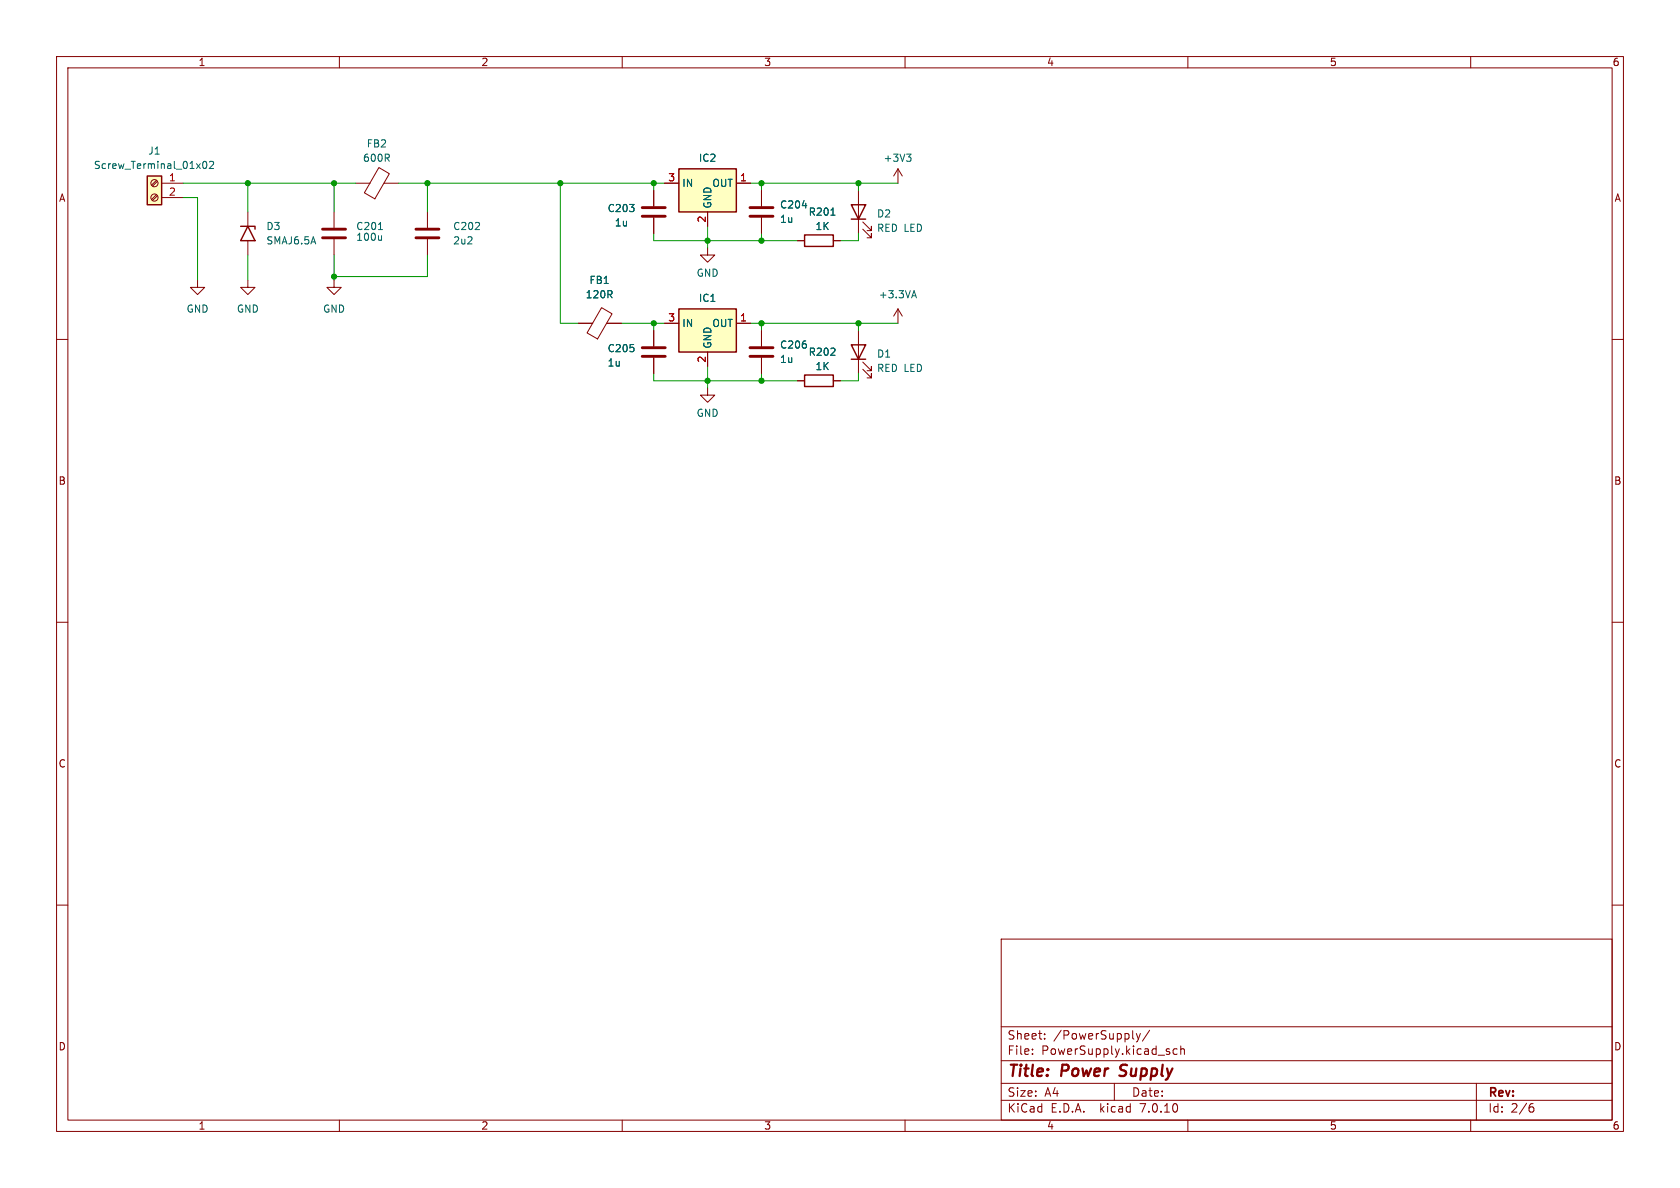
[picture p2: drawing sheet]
<svg xmlns="http://www.w3.org/2000/svg" width="297mm" height="210mm" viewBox="0 0 297 210" stroke-linecap="round" stroke-linejoin="round" font-family="sans-serif">
<g fill="none" stroke="#840000" stroke-width=".18">
<path d="M10 10h277v190h-277zM12 12h273v186h-273zM60 10v2M110 10v2M160 10v2M210 10v2M260 10v2M27.7 34.4l-.9 .9M27.7 31.9l-.9 .8M27.8 34.6l-.8 .8M27.8 32.1l-.8 .8M28.6 32.4h3.8"/>
<path d="M28.6 34.9h3.8M43.8 37.5v2.5M59.1 37.5v2.8M62.9 32.4h2.5M67 29.6l1.8 1.1-2.5 4.5-1.9-1.1zM67.9 32.4h2.6M75.6 37.5v2.8M115.6 33.7v2.7M115.6 38.5v2.8M117.5 32.4h2.5M125.1 37.5v2.5M130.2 32.4h2.5"/>
<path d="M134.6 33.7v2.7M134.6 38.5v2.8M151.8 33.7v7.6M152.5 39.2l1.6 1.6v-.8v.8h-.8M158.7 29.8v2.6M158.7 29.8l-.7 1.3M158.7 29.8l.8 1.3M10 60h2M34.9 49.5v1.3h1.3l-1.3 1.3-1.2-1.3h1.2M43.8 49.5v1.3h1.3l-1.3 1.3-1.3-1.3h1.3M43.8 42.5v2.6M59.1 49.5v1.3h1.2l-1.2 1.3-1.3-1.3h1.3"/>
<path d="M59.1 42.3v2.8M75.6 42.3v2.8M102.2 57.2h2.6M106.3 54.4l1.9 1.1-2.6 4.4-1.8-1zM107.3 57.2h2.6M115.6 58.4v2.8M117.5 57.2h2.5M125.1 43.8v1.3h1.3l-1.3 1.3-1.3-1.3h1.3M130.2 57.2h2.5M134.6 58.4v2.8M141 42.5h1.2M147.3 42.5h1.3"/>
<path d="M151.8 58.4v7.6M152.5 40.5l1.6 1.5v-.7v.7h-.8M158.7 54.6l-.7 1.3M158.7 54.6v2.6M158.7 54.6l.8 1.3M285 60h2M115.6 63.2v2.8M125.1 68.6v1.3h1.3l-1.3 1.2-1.3-1.2h1.3M125.1 62.2v2.6M134.6 63.2v2.8M141 67.3h1.2M147.3 67.3h1.3"/>
<path d="M152.5 65.3l1.6 1.5v-.8v.8h-.8M152.5 64l1.6 1.5v-.7v.7h-.8M10 110h2M285 110h2M10 160h2M285 160h2M177 166h108v32h-108zM60 198v2M110 198v2M160 198v2M177 194.5h108M177 191.5h108"/>
<path d="M177 187.5h108M177 181.5h108M182.5 186.3v.1M182.5 185.5v.1M184.7 183.6v.1M184.7 182.8v.1M197 191.5v3M200.9 182.7l.3 1M201.2 183.7l-.1 .4-.2 .1M201.6 182.7l-.4 1M203.2 182.1l-1.2 2M208.1 185.5l-.4-.1-.3 .3v.4l.1 .2h.6"/>
<path d="M208.7 185.5l.3-.1 .3 .1 .1 .9M208.7 184.9v1.5M210 198v2M260 198v2M261 191.5v6.5M270.6 195.7h.3l.3 .3-.1 .5-.5 .1M271 195.1l-.4 .1"/>
<circle cx="27.3" cy="34.9" r=".63"/>
<circle cx="27.3" cy="32.4" r=".63"/>
</g>
<path d="M197.9 190.1l.3 .1M198.2 188.4l-.1 .4v.2" fill="none" stroke="#840000" stroke-width=".4"/>
<g fill="#ffffc2" stroke="#ffffc2" stroke-width=".18">
<path d="M26 31.1h2.6v5.1h-2.6z"/>
<path d="M120 54.6h10.2v7.6h-10.2z"/>
<path d="M120 29.8h10.2v7.7h-10.2z"/>
</g>
<path d="M26 31.1h2.6v5.1h-2.6zM120 29.8h10.2v7.7h-10.2zM150.5 36.2h2.5l-1.2 2.5zM150.5 38.7h2.5M42.5 40h2.6v.5M43.8 40l1.3 2.5h-2.6zM120 54.6h10.2v7.6h-10.2zM142.2 41.5h5.1v2.1h-5.1zM142.2 66.3h5.1v2h-5.1zM150.5 61h2.5l-1.2 2.5zM150.5 63.5h2.5" fill="none" stroke="#840000" stroke-width=".25"/>
<path d="M36 28.6l.1-.1a.68 .68 0 0 1 .5 .7 .68 .68 0 0 1-.5 .6l-.1-.1-.2-.4zM37 28.6l.5-.1 .3 .4-.8 .9h.8M141.8 36.4h.8M146.9 38h.7M160.3 27.2h.7l-.4 .5M160.8 27.7l.2 .3v.3l-.2 .2M66.9 40.6h.7M67.5 41.6v.9M67.5 42.4l-.2 .1M161.3 52.3h.6M161.6 51.4l.4 1.2" fill="none" stroke="#006464" stroke-width=".18"/>
<path d="M113.5 38.2h4.1M113.5 36.7h4.1M132.6 38.2h4.1M132.6 36.7h4.1M57 42h4.1M57 40.5h4.1M73.5 42h4.1M73.5 40.5h4.1M113.5 63h4.1M113.5 61.5h4.1M132.6 63h4.1M132.6 61.5h4.1" fill="none" stroke="#840000" stroke-width=".51"/>
<g fill="none" stroke="#009600" stroke-width=".18">
<path d="M32.4 32.4h30.5M32.4 34.9h2.5v14.6M43.8 32.4v5.1M59.1 32.4v5.1M70.5 32.4h47M75.6 32.4v5.1M99.1 32.4v24.8h3.1M115.6 32.4v1.3M132.7 32.4h26M134.6 32.4v1.3M151.8 32.4v1.3M43.8 45.1v4.4"/>
<path d="M59.1 45.1v4.4M75.6 45.1v3.8h-16.5M109.9 57.2h7.6M115.6 41.3v1.2h25.4M115.6 57.2v1.2M125.1 40v3.8M132.7 57.2h26M134.6 41.3v1.2M134.6 57.2v1.2M151.8 41.3v1.2h-3.2M151.8 57.2v1.2M115.6 66v1.3h25.4"/>
<path d="M125.1 64.8v3.8M134.6 66v1.3M151.8 66v1.3h-3.2"/>
</g>
<g fill="#009600" stroke="#009600" stroke-width=".18">
<circle cx="134.6" cy="42.5" r=".46"/>
<circle cx="134.6" cy="32.4" r=".46"/>
<circle cx="151.8" cy="57.2" r=".46"/>
<circle cx="134.6" cy="57.2" r=".46"/>
<circle cx="151.8" cy="32.4" r=".46"/>
<circle cx="115.6" cy="32.4" r=".46"/>
<circle cx="99.1" cy="32.4" r=".46"/>
<circle cx="59.1" cy="48.9" r=".46"/>
<circle cx="59.1" cy="32.4" r=".46"/>
<circle cx="75.6" cy="32.4" r=".46"/>
<circle cx="43.8" cy="32.4" r=".46"/>
<circle cx="125.1" cy="67.3" r=".46"/>
<circle cx="134.6" cy="67.3" r=".46"/>
<circle cx="125.1" cy="42.5" r=".46"/>
<circle cx="115.6" cy="57.2" r=".46"/>
</g>
<g font-size="2.8" fill="#840000">
<text x="178" y="190.9">Title:</text>
<text x="187.7" y="190.9">Power</text>
<text x="198.8" y="190.9">Supply</text>
</g>
<g font-size="2.1" fill="#840000">
<text x="178" y="184">Sheet:</text>
<text x="186.2" y="184">/PowerSupply/</text>
<text x="178" y="186.7">File:</text>
<text x="184.1" y="186.7">PowerSupply.kicad_sch</text>
<text x="178" y="196.9">KiCad</text>
<text x="178" y="194.1">Size:</text>
<text x="184.7" y="194.1">A4</text>
<text x="185.7" y="196.9">E.D.A.</text>
<text x="194.6" y="196.9">kicad</text>
<text x="200" y="194.1">Date:</text>
<text x="201.8" y="196.9">7.0.10</text>
<text x="263" y="194.3">Rev:</text>
<text x="263" y="196.9">Id:</text>
<text x="267.1" y="196.9">2/6</text>
</g>
<g font-size="1.8" fill="#840000">
<text x="35" y="11.9">1</text>
<text x="85" y="11.9">2</text>
<text x="135" y="11.9">3</text>
<text x="185" y="11.9">4</text>
<text x="235" y="11.9">5</text>
<text x="285" y="11.9">6</text>
<text x="10.3" y="35.9">A</text>
<text x="285.3" y="35.9">A</text>
<text x="10.3" y="85.9">B</text>
<text x="285.3" y="85.9">B</text>
<text x="10.3" y="135.9">C</text>
<text x="285.3" y="135.9">C</text>
<text x="10.3" y="185.9">D</text>
<text x="285.3" y="185.9">D</text>
<text x="35" y="199.9">1</text>
<text x="85" y="199.9">2</text>
<text x="135" y="199.9">3</text>
<text x="185" y="199.9">4</text>
<text x="235" y="199.9">5</text>
<text x="285" y="199.9">6</text>
</g>
<g font-size="1.8" fill="#006464">
<text x="26.1" y="27.5">J1</text>
<text x="64.1" y="28.8">600R</text>
<text x="64.7" y="26.3">FB2</text>
<text x="123.5" y="28.8">IC2</text>
<text x="156.1" y="28.8">+3V3</text>
<text x="16.5" y="30.1">Screw_Terminal_01x02</text>
<text x="120.5" y="33.2">IN</text>
<text x="125.8" y="33.2">OUT</text>
<text x="47" y="40.9">D3</text>
<text x="62.9" y="40.9">C201</text>
<text x="80" y="40.9">C202</text>
<text x="107.3" y="37.7">C203</text>
<text x="108.6" y="40.2">1u</text>
<text x="126" y="37" transform="rotate(-90 126 37)">GND</text>
<text x="137.8" y="37.1">C204</text>
<text x="137.8" y="39.6">1u</text>
<text x="142.9" y="38.3">R201</text>
<text x="144.1" y="40.9">1K</text>
<text x="154.9" y="38.6">D2</text>
<text x="154.9" y="41.2">RED LED</text>
<text x="47" y="43.4">SMAJ6.5A</text>
<text x="62.9" y="42.8">100u</text>
<text x="80" y="43.4">2u2</text>
<text x="103.4" y="52.9">120R</text>
<text x="104.1" y="50.4">FB1</text>
<text x="123.1" y="49.1">GND</text>
<text x="123.5" y="53.6">IC1</text>
<text x="155.3" y="52.9">+3.3VA</text>
<text x="32.9" y="55.5">GND</text>
<text x="41.8" y="55.5">GND</text>
<text x="57" y="55.5">GND</text>
<text x="120.5" y="58">IN</text>
<text x="125.8" y="58">OUT</text>
<text x="107.3" y="62.5">C205</text>
<text x="107.3" y="65">1u</text>
<text x="126" y="61.7" transform="rotate(-90 126 61.7)">GND</text>
<text x="137.8" y="61.8">C206</text>
<text x="137.8" y="64.4">1u</text>
<text x="142.9" y="63.1">R202</text>
<text x="144.1" y="65.6">1K</text>
<text x="154.9" y="63.4">D1</text>
<text x="154.9" y="66">RED LED</text>
<text x="123.1" y="73.9">GND</text>
</g>
<g font-size="1.8" fill="#a90000">
<text x="29.8" y="32.1">1</text>
<text x="29.8" y="34.7">2</text>
<text x="118" y="32.1">3</text>
<text x="130.7" y="32.1">1</text>
<text x="124.8" y="39.4" transform="rotate(-90 124.8 39.4)">2</text>
<text x="118" y="56.9">3</text>
<text x="130.7" y="56.9">1</text>
<text x="124.8" y="64.2" transform="rotate(-90 124.8 64.2)">2</text>
</g>
</svg>
